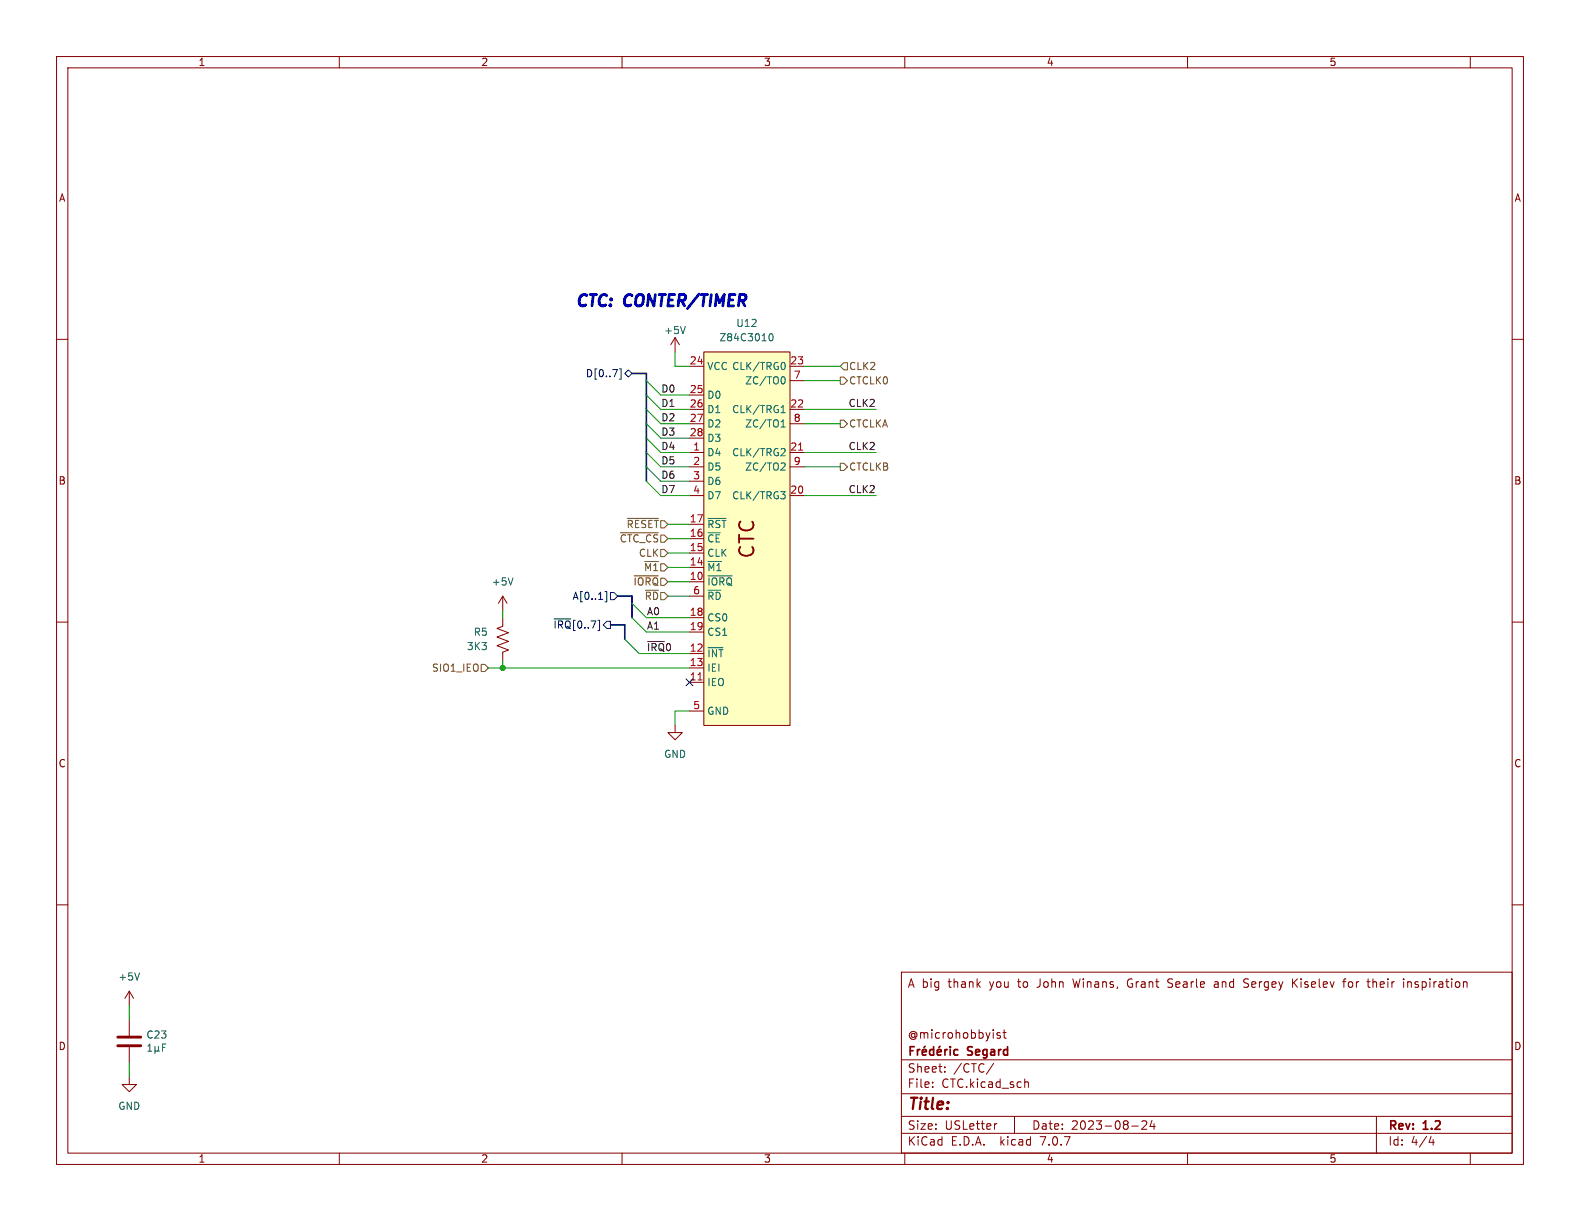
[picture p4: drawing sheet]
<svg xmlns="http://www.w3.org/2000/svg" width="279mm" height="216mm" viewBox="0 0 279 216" stroke-linecap="round" stroke-linejoin="round" font-family="sans-serif">
<g fill="none" stroke="#840000" stroke-width=".18">
<path d="M10 10h259.4v195.9h-259.4zM12 12h255.4v191.9h-255.4zM60 10v2M110 10v2M160 10v2M210 10v2M260 10v2M10 60h2M119.4 59.7l-.8 1.3M119.4 59.7v2.5M119.4 59.7l.7 1.3M267.4 60h2"/>
<path d="M121.9 72.4h2.6M121.9 64.8h2.6M121.9 69.9h2.6M121.9 74.9h2.6M121.9 77.5h2.6M124.5 62.2h15.2v66.1h-15.2zM139.7 72.4h2.5M139.7 64.8h2.5M139.7 74.9h2.5M139.7 67.3h2.5M121.9 80h2.6M121.9 97.8h2.6"/>
<path d="M121.9 95.3h2.6M121.9 92.7h2.6M121.9 82.6h2.6M121.9 87.6h2.6M121.9 85.1h2.6M139.7 80h2.5M139.7 82.6h2.5M139.7 87.6h2.5M10 110h2M88.9 109.2v1.5l-1 .4 2 .8-2 .7 2 .8-2 .8 2 .7-1 .4v1.5M88.9 105.4l-.8 1.3M88.9 105.4v2.6"/>
<path d="M88.9 105.4l.8 1.3M121.9 102.9h2.6M121.9 115.6h2.6M121.9 118.1h2.6M121.9 100.3h2.6M121.9 109.2h2.6M121.9 111.8h2.6M121.9 105.4h2.6M267.4 110h2M119.4 128.3v1.2h1.2l-1.2 1.3-1.3-1.3h1.3M121.9 120.7h2.6M121.9 125.7h2.6"/>
<path d="M10 160h2M267.4 160h2M22.9 175.3v2.5M22.9 175.3l-.8 1.2M22.9 175.3l.7 1.2M159.4 171.9h108v32h-108zM199.5 173.3l-.1 .4 .1 .7M206.5 174.5l.6 .1M206.8 173.1l-.3 .3 .1 .3 .2 .1M215.2 173.6l-.4 .1M215.3 174h-.4a.29 .29 0 0 0-.2 .3 .29 .29 0 0 0 .2 .3h.4M219.9 174.5l.6 .1"/>
<path d="M220.6 173.1h-.4l-.3 .3 .2 .3 .4 .2M228.6 173.1v1.5M228.8 173.7l.6 .9M229.4 173.1l-.8 .8M237.4 173.6h.6M238 173.1l-.4 .2v1.3M241.7 173.6h.6M242.1 174.6h.2M242.8 173.1v1.5M242.9 173.7h-.1M248.9 173.6v1M249.5 173.7l-.4-.1-.2 .1"/>
<path d="M22.9 190.5v1.3h1.2l-1.2 1.2-1.3-1.2h1.3M22.9 180.3v2.8M22.9 185.2v2.8M159.4 197.4h108M159.4 193.4h108M159.4 187.4h108M164.9 192.1v.2M164.9 191.4v.1M167.1 189.4v.2M167.1 188.7v.1M175.7 188l-1.3 1.9M176.3 198.7l-.3 .1"/>
<path d="M176.9 182.7l-.4-.1-.2 .2 .1 .2 .5 .2v.3h-.6M177.4 182.6h.5M177.6 182.1v1.3l.3 .2M179.4 197.4v3M181.2 191.4l.2-.1 .4 .1 .1 .9M200.1 199.1h1.2M201.9 198.3l.6-.1 .2 .1 .1 .3-.9 1.1h.9M203.7 198.1l-.3 1.1h.9M204.1 198.7v1M243.4 197.4v6.5M60 203.9v2M110 203.9v2"/>
<path d="M159.4 200.4h108M160 203.9v2M210 203.9v2M253.1 200.9l-.4 1.1h.9M253.4 201.5v1M260 203.9v2"/>
</g>
<g fill="none" stroke="#840000" stroke-width=".3">
<path d="M161 185.8h.5M161.7 185.1h-.7v1.5M162.2 185.6v1M162.7 185.6h-.3l-.2 .3M163.1 186.1l.7-.2-.1-.3h-.4l-.2 .2 .1 .7h.5M163.6 185l-.2 .2M165.1 185.6h-.4l-.3 .3v.4l.1 .2h.6M165.1 185.1v1.5M165.7 186.1l.8-.2-.1-.3h-.4l-.3 .2 .1 .7h.6M166.2 185l-.2 .2M167.1 185.6v1M167.5 185.6h-.3l-.1 .3"/>
<path d="M168 185.1v.1M168 185.6v1M169.4 185.6h-.4l-.3 .3v.4l.1 .2h.6"/>
</g>
<path d="M124.5 62.2h15.2v66.1h-15.2z" fill="#ffffc2" stroke="#ffffc2" stroke-width=".18"/>
<g fill="none" stroke="#006464" stroke-width=".18">
<path d="M121.2 57.7l-.4 1.3M136.1 59.1l.2-.1a.68 .68 0 0 1 .4 .6 .68 .68 0 0 1-.4 .7l-.2-.2-.1-.3zM138.1 73h.7M138.1 74.6l.4-.4v1.3M138.1 75.5h.7M138.2 72l.3-.3v1.3M138.3 79.3l.4 .1 .1 .3-.7 .9h.7M138.4 66.6a.68 .68 0 0 1 .5 .7 .68 .68 0 0 1-.5 .6M138.5 64.1a.79 .79 0 0 1 0 1.2M125.2 91.7h3.2M138.1 86.9h.7l-.4 .5 .4 .1v.5l-.2 .2h-.4M138.3 81.9h.4l.1 .3-.7 .9h.7"/>
<path d="M90.7 102.2l-.4 1.2M125.2 101.8h4.3M125.2 114.5h2.6M24.7 172l-.4 1.3M26.1 185.9h.8M26.1 185l.4-.4v1.3M27.4 185.7l.2 .2h.2l.2-.2M27.4 185v1.3M28 185.7l.2 .2M28 185v.7M28.7 185.2h.5M29.3 184.6h-.6v1.3"/>
</g>
<path d="M141.2 79.6h.7M123.4 120.2h.8" fill="none" stroke="#a90000" stroke-width=".18"/>
<path d="M20.8 184.9h4.1M20.8 183.4h4.1" fill="none" stroke="#840000" stroke-width=".51"/>
<path d="M148.6 66.7h.6l.7 .6-.7 .6h-.6zM148.6 74.3h.6l.7 .6-.7 .7h-.6zM149.2 64.1h.7v1.3h-.7l-.6-.6zM109.7 94.2h6.7M110.9 91.7h5.5M116.8 97.2h.7l.6 .6-.6 .6h-.7zM148.6 81.9h.6l.7 .7-.7 .6h-.6zM85.1 117.5h.6l.7 .6-.7 .6h-.6zM112.1 101.8h4.3" fill="none" stroke="#725600" stroke-width=".18"/>
<path d="M109.5 65.2h.3v1.8h-.3M110.5 66l.6-.6 .7 .6-.7 .7zM98 109.4h2.9M107 104.6h.3v1.8h-.3M107.3 109.9h.6v1.2h-.6l-.6-.6zM107.9 104.8h.7l.6 .6-.6 .6h-.7zM121.3 120l1.2 1.3M122.5 120l-1.2 1.3" fill="none" stroke="#000084" stroke-width=".18"/>
<path d="M114.5 113.4h3" fill="none" stroke="#0f0f0f" stroke-width=".18"/>
<path d="M111.8 66h2.5v19.1M107.9 110.5h2.6v2.5M109.2 105.4h2.6v3.8" fill="none" stroke="#000084" stroke-width=".3"/>
<g fill="none" stroke="#009600" stroke-width=".18">
<path d="M114.3 67.3l2.5 2.6h5.1M114.3 72.4l2.5 2.5h5.1M114.3 69.9l2.5 2.5h5.1M114.3 77.5l2.5 2.5h5.1M114.3 74.9l2.5 2.6h5.1M119.4 62.2v2.6h2.5M142.2 74.9h6.4M142.2 64.8h6.4M142.2 67.3h6.4M142.2 72.4h12.7M114.3 82.6l2.5 2.5h5.1M114.3 85.1l2.5 2.5h5.1"/>
<path d="M114.3 80l2.5 2.6h5.1M118.1 92.7h3.8M118.1 97.8h3.8M118.1 95.3h3.8M142.2 87.6h12.7M142.2 82.6h6.4M142.2 80h12.7M86.4 118.1h35.5M88.9 108v1.2M88.9 116.8v1.3M110.5 113l2.5 2.6h8.9M111.8 106.7l2.5 2.5h7.6"/>
<path d="M111.8 109.2l2.5 2.6h7.6M118.1 102.9h3.8M118.1 105.4h3.8M118.1 100.3h3.8M121.9 125.7h-2.5v2.6M22.9 177.8v2.5M22.9 188v2.5"/>
</g>
<circle cx="88.9" cy="118.1" r=".46" fill="#009600" stroke="#009600" stroke-width=".18"/>
<text font-size="3.5" fill="#840000" x="133.8" y="99" transform="rotate(-90 133.8 99)">CTC</text>
<g font-size="2.8" fill="#0000c2">
<text x="101.6" y="54.4">CTC:</text>
<text x="110.7" y="54.4">CONTER/TIMER</text>
</g>
<text font-size="2.8" fill="#840000" x="160.4" y="196.8">Title:</text>
<g font-size="2.1" fill="#840000">
<text x="160.4" y="174.9">A big</text>
<text x="167.7" y="174.9">thank</text>
<text x="175.2" y="174.9">you</text>
<text x="180.3" y="174.9">to</text>
<text x="183.8" y="174.9">John</text>
<text x="190.3" y="174.9">Winans,</text>
<text x="200.1" y="174.9">Grant</text>
<text x="207.4" y="174.9">Searle</text>
<text x="215.7" y="174.9">and</text>
<text x="221.1" y="174.9">Sergey</text>
<text x="229.8" y="174.9">Kiselev</text>
<text x="239.1" y="174.9">for</text>
<text x="243.5" y="174.9">their</text>
<text x="250" y="174.9">inspiration</text>
<text x="160.4" y="183.9">@microhobbyist</text>
<text x="160.4" y="189.9">Sheet:</text>
<text x="168.6" y="189.9">/CTC/</text>
<text x="171.2" y="187.1">Segard</text>
<text x="160.4" y="192.6">File:</text>
<text x="166.5" y="192.6">CTC.kicad_sch</text>
<text x="160.4" y="202.8">KiCad</text>
<text x="160.4" y="200">Size:</text>
<text x="167.1" y="200">USLetter</text>
<text x="168.1" y="202.8">E.D.A.</text>
<text x="177" y="202.8">kicad</text>
<text x="182.4" y="200">Date:</text>
<text x="184.2" y="202.8">7.0.7</text>
<text x="189.4" y="200">2023-08-24</text>
<text x="245.4" y="200.2">Rev:</text>
<text x="245.4" y="202.8">Id:</text>
<text x="249.5" y="202.8">4/4</text>
<text x="251.8" y="200.2">1.2</text>
</g>
<g font-size="1.8" fill="#840000">
<text x="35" y="11.9">1</text>
<text x="85" y="11.9">2</text>
<text x="135" y="11.9">3</text>
<text x="185" y="11.9">4</text>
<text x="235" y="11.9">5</text>
<text x="10.3" y="35.9">A</text>
<text x="267.7" y="35.9">A</text>
<text x="10.3" y="85.9">B</text>
<text x="267.7" y="85.9">B</text>
<text x="10.3" y="135.9">C</text>
<text x="267.7" y="135.9">C</text>
<text x="10.3" y="185.9">D</text>
<text x="267.7" y="185.9">D</text>
<text x="35" y="205.8">1</text>
<text x="85" y="205.8">2</text>
<text x="135" y="205.8">3</text>
<text x="185" y="205.8">4</text>
<text x="235" y="205.8">5</text>
</g>
<g font-size="1.8" fill="#006464">
<text x="117.3" y="59.3">+5V</text>
<text x="130.1" y="58">U12</text>
<text x="125" y="65.6">VCC CLK/TRG0</text>
<text x="127.1" y="60.6">Z84C3010</text>
<text x="125" y="70.7">D0</text>
<text x="131.7" y="68.2">ZC/TO0</text>
<text x="125" y="73.3">D1</text>
<text x="125" y="75.8">D2</text>
<text x="129.4" y="73.3">CLK/TRG1</text>
<text x="131.7" y="75.8">ZC/TO1</text>
<text x="125" y="80.9">D4</text>
<text x="125" y="83.4">D5</text>
<text x="125" y="78.3">D3</text>
<text x="129.4" y="80.9">CLK/TRG2</text>
<text x="131.7" y="83.4">ZC/TO2</text>
<text x="125" y="86">D6</text>
<text x="125" y="88.5">D7</text>
<text x="129.4" y="88.5">CLK/TRG3</text>
<text x="125" y="93.6">~{RST}</text>
<text x="125" y="101.2">~{M1}</text>
<text x="125" y="98.7">CLK</text>
<text x="125" y="96.1">~{CE}</text>
<text x="86.9" y="103.7">+5V</text>
<text x="125" y="103.7">~{IORQ}</text>
<text x="125" y="106.3">~{RD}</text>
<text x="83.7" y="112.6">R5</text>
<text x="125" y="110.1">CS0</text>
<text x="125" y="112.6">CS1</text>
<text x="82.5" y="115.2">3K3</text>
<text x="125" y="116.4">~{INT}</text>
<text x="125" y="119">IEI</text>
<text x="125" y="121.5">IEO</text>
<text x="125" y="126.6">GND</text>
<text x="117.3" y="134.2">GND</text>
<text x="20.8" y="173.6">+5V</text>
<text x="25.8" y="183.8">C23</text>
<text x="20.8" y="196.4">GND</text>
</g>
<g font-size="1.8" fill="#a90000">
<text x="121.9" y="64.5">24</text>
<text x="139.7" y="64.5">23</text>
<text x="121.9" y="69.6">25</text>
<text x="140.3" y="67.1">7</text>
<text x="121.9" y="72.1">26</text>
<text x="121.9" y="74.7">27</text>
<text x="121.9" y="77.2">28</text>
<text x="139.7" y="72.1">22</text>
<text x="140.3" y="74.7">8</text>
<text x="122.5" y="79.8">1</text>
<text x="122.5" y="82.3">2</text>
<text x="139.7" y="79.8">21</text>
<text x="140.3" y="82.3">9</text>
<text x="122.5" y="84.8">3</text>
<text x="122.5" y="87.4">4</text>
<text x="139.7" y="87.4">20</text>
<text x="121.9" y="95">16</text>
<text x="121.9" y="92.5">17</text>
<text x="121.9" y="100.1">14</text>
<text x="121.9" y="97.5">15</text>
<text x="121.9" y="102.6">10</text>
<text x="122.5" y="105.2">6</text>
<text x="121.9" y="109">18</text>
<text x="121.9" y="111.5">19</text>
<text x="121.9" y="115.3">12</text>
<text x="121.9" y="117.9">13</text>
<text x="121.9" y="120.4">11</text>
<text x="122.5" y="125.5">5</text>
</g>
<g font-size="1.8" fill="#725600">
<text x="150.1" y="65.6">CLK2</text>
<text x="150.1" y="68.2">CTCLK0</text>
<text x="150.1" y="75.8">CTCLKA</text>
<text x="150.1" y="83.4">CTCLKB</text>
<text x="110.7" y="93.6">~{RESET}</text>
<text x="109.5" y="96.1">~{CTC_CS}</text>
<text x="112.9" y="98.7">CLK</text>
<text x="113.8" y="101.2">~{M1}</text>
<text x="111.9" y="103.7">~{IORQ}</text>
<text x="113.9" y="106.3">~{RD}</text>
<text x="76.3" y="119">SIO1_IEO</text>
</g>
<g font-size="1.8" fill="#000084">
<text x="103.5" y="66.9">D[0..7]</text>
<text x="101.1" y="106.3">A[0..1]</text>
<text x="97.8" y="111.4">~{IRQ}[0..7]</text>
</g>
<g font-size="1.8" fill="#0f0f0f">
<text x="116.8" y="69.5">D0</text>
<text x="116.8" y="74.6">D2</text>
<text x="116.8" y="72">D1</text>
<text x="116.8" y="77.1">D3</text>
<text x="150" y="72">CLK2</text>
<text x="116.8" y="82.2">D5</text>
<text x="116.8" y="79.7">D4</text>
<text x="150" y="79.7">CLK2</text>
<text x="116.8" y="87.3">D7</text>
<text x="116.8" y="84.7">D6</text>
<text x="150" y="87.3">CLK2</text>
<text x="114.3" y="111.4">A1</text>
<text x="114.3" y="108.9">A0</text>
<text x="114.3" y="115.2">~{IRQ}0</text>
</g>
</svg>
